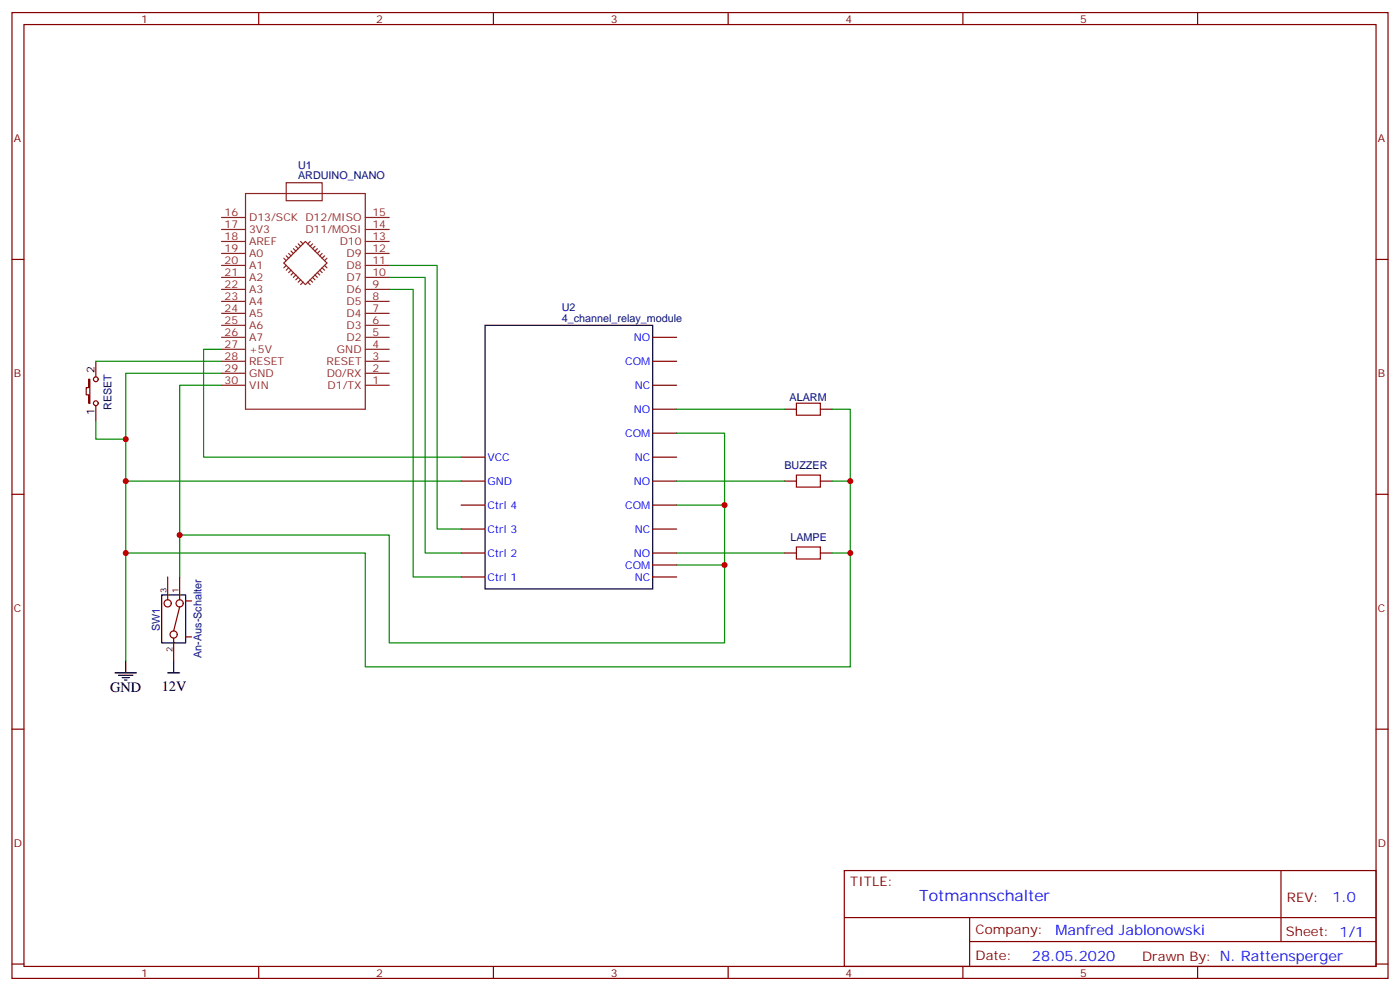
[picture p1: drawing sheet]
<svg xmlns="http://www.w3.org/2000/svg" width="412mm" height="292mm" viewBox="0 0 412 292" stroke-linecap="round" stroke-linejoin="round" font-family="sans-serif">
<g fill="none" stroke="#870000" stroke-width=".35">
<path d="M3.5 3.7h405.4v284.3h-405.4zM7.1 7.2h398.2v277.3h-398.2zM76.2 3.7v3.5M145.3 3.7v3.5M214.5 3.7v3.5M283.6 3.7v3.5M352.8 3.7v3.5M3.5 76.4h3.6M405.3 76.4h3.6M192.3 99.3h7M26.1 111.7h.4v7h-.4v-2.5h-.7v-2.1h.7zM28.2 106.4v4.5"/>
<path d="M28.2 119.4v4.6M192.3 106.4h7M192.3 113.4h7M135.8 134.6h7.1M192.3 120.5h7M192.3 127.5h7M192.3 134.6h7M231.1 120.5h3.5M241.7 120.5h3.5M3.5 145.5h3.6M135.8 141.6h7.1M135.8 148.7h7.1"/>
<path d="M135.8 155.8h7.1M192.3 141.6h7M192.3 148.7h7M192.3 155.8h7M231.1 141.6h3.5M241.7 141.6h3.5M405.3 145.5h3.6M49.4 169.9v6.7M52.9 178.7l-1.7 7M52.9 169.9v6.7M54.7 176.9h1.7M135.8 162.8h7.1"/>
<path d="M135.8 169.9h7.1M192.3 162.8h7M192.3 166.3h7M192.3 169.9h7M231.1 162.8h3.5M241.7 162.8h3.5M51.2 187.9v6.7M54.7 187.5h1.7M3.5 214.7h3.6M405.3 214.7h3.6M248.7 256.3h156.6v28.2h-156.6zM377.3 256.3v20.9"/>
<path d="M248.7 270.1h156.5M285.6 277.2h119.6M285.6 270.1v14.2M3.5 283.8h3.6M76.2 284.5v3.5M145.3 284.5v3.5M214.5 284.5v3.5M283.6 284.5v3.5M352.8 284.5v3.5M405.3 283.8h3.6"/>
<circle cx="28.2" cy="118.7" r=".71"/>
<circle cx="28.2" cy="111.7" r=".71"/>
<circle cx="49.4" cy="177.6" r="1.06"/>
<circle cx="52.9" cy="177.6" r="1.06"/>
<circle cx="51.2" cy="186.8" r="1.06"/>
</g>
<g fill="none" stroke="#8c2424" stroke-width=".35">
<path d="M72.3 57h35.3v63.5h-35.3zM84.3 53.8h10.6v5.3h-10.6zM65.3 67.6h7M65.3 71.1h7M65.3 74.6h7M65.3 78.1h7M65.3 64h7M83.6 77.4l6.4-6.3 6.3 6.3-6.3 6.4zM83.6 76l.7 .7M84.3 75.3l.7 .7M84.3 78.1l-.7 .7M85 74.6l.7 .7"/>
<path d="M85 78.8l-.7 .8M85.7 73.9l.7 .7M85.7 79.6l-.7 .7M86.4 73.2l.7 .7M87.1 72.5l.7 .7M87.8 71.8l.7 .7M88.5 71.1l.8 .7M91.4 71.1l-.7 .7M92.1 71.8l-.7 .7M92.8 72.5l-.7 .7M93.5 73.2l-.7 .7M94.2 79.6l.7 .7"/>
<path d="M94.2 73.9l-.7 .7M94.9 78.8l.7 .8M94.9 74.6l-.7 .7M95.6 75.3l-.7 .7M95.6 78.1l.7 .7M96.3 76l-.7 .7M107.6 67.6h7.1M107.6 71.1h7.1M107.6 74.6h7.1M107.6 78.1h7.1M107.6 64h7.1M65.3 81.7h7"/>
<path d="M65.3 85.2h7M65.3 88.7h7M65.3 92.3h7M65.3 95.8h7M65.3 99.3h7M86.4 80.3l-.7 .7M87.1 81l-.7 .7M87.8 81.7l-.7 .7M88.5 82.4l-.7 .7M89.3 83.1l-.8 .7M90.7 83.1l.7 .7M91.4 82.4l.7 .7"/>
<path d="M92.1 81.7l.7 .7M92.8 81l.7 .7M93.5 80.3l.7 .7M107.6 81.7h7.1M107.6 85.2h7.1M107.6 88.7h7.1M107.6 92.3h7.1M107.6 95.8h7.1M107.6 99.3h7.1M65.3 102.8h7M65.3 106.4h7M65.3 109.9h7"/>
<path d="M65.3 113.4h7M107.6 102.8h7.1M107.6 106.4h7.1M107.6 109.9h7.1M107.6 113.4h7.1"/>
</g>
<path d="M142.9 95.8h49.4v77.6h-49.4zM47.6 175.2h7.1v14.1h-7.1zM33.9 198.1h6.3M34.9 198.8h4.3M36 199.5h2.1M37 194.6v3.5M49.4 198.1h3.5M51.2 194.6v3.5M36.7 200.2h.7" fill="none" stroke="#000" stroke-width=".35"/>
<g fill="none" stroke="#008700" stroke-width=".35">
<path d="M114.7 78.1h14.1v77.7h7M114.7 85.2h7v84.7h14.1M114.7 81.7h10.5v81.1h10.6M28.2 106.4h37.1M65.3 113.4h-12.4v56.5M65.3 109.9h-28.3v84.7M65.3 102.8h-5.3v31.8h75.8M28.2 124v5.3h8.8M199.3 127.5h14.1v21.2M199.3 120.5h31.8M245.2 120.5h5.3v75.8h-142.9v-33.5h-70.6M37 141.6h98.8"/>
<path d="M52.9 157.5h61.8v31.8h98.7v-23h-14.1M199.3 148.7h14.1v17.6M199.3 141.6h31.8M245.2 141.6h5.3M199.3 162.8h31.8M245.2 162.8h5.3"/>
</g>
<path d="M234.6 118.7h7.1v3.5h-7.1zM234.6 139.9h7.1v3.5h-7.1zM234.6 161h7.1v3.6h-7.1z" fill="none" stroke="#a10000" stroke-width=".35"/>
<g fill="#c00">
<circle cx="250.5" cy="141.6" r=".88"/>
<circle cx="213.4" cy="166.3" r=".88"/>
<circle cx="37" cy="141.6" r=".88"/>
<circle cx="52.9" cy="157.5" r=".88"/>
<circle cx="213.4" cy="148.7" r=".88"/>
<circle cx="37" cy="162.8" r=".88"/>
<circle cx="250.5" cy="162.8" r=".88"/>
<circle cx="37" cy="129.3" r=".88"/>
</g>
<text font-size="4.6" fill="#00f" x="270.8" y="265.3">Totmannschalter</text>
<g font-size="4.2">
<text x="32.5" y="203.7">GND</text>
<text x="47.6" y="203.4">12V</text>
</g>
<g font-size="4.2" fill="#00f">
<text x="392.5" y="265.6">1.0</text>
<text x="310.9" y="275.1">Manfred Jablonowski</text>
<text x="304" y="282.9">28.05.2020</text>
</g>
<g font-size="3.9" fill="#800">
<text x="250.5" y="260.9">TITLE:</text>
<text x="379.1" y="265.6">REV:</text>
<text x="287.4" y="275.1">Company:</text>
<text x="378.7" y="275.7">Sheet: 1/1</text>
<text x="287.4" y="282.8">Date:</text>
<text x="336.4" y="282.8">Drawn By: N. Rattensperger</text>
</g>
<g font-size="3.2" fill="#800">
<text x="41.6" y="6.7">1</text>
<text x="110.8" y="6.7">2</text>
<text x="179.9" y="6.7">3</text>
<text x="249.1" y="6.7">4</text>
<text x="318.2" y="6.7">5</text>
<text x="4.1" y="41.8">A</text>
<text x="405.9" y="41.8">A</text>
<text x="4.1" y="110.9">B</text>
<text x="405.9" y="110.9">B</text>
<text x="4.1" y="180.1">C</text>
<text x="405.9" y="180.1">C</text>
<text x="4.1" y="249.2">D</text>
<text x="405.9" y="249.2">D</text>
<text x="41.6" y="287.5">1</text>
<text x="110.8" y="287.5">2</text>
<text x="179.9" y="287.5">3</text>
<text x="249.1" y="287.5">4</text>
<text x="318.2" y="287.5">5</text>
</g>
<g font-size="3.2" fill="#000080">
<text x="87.8" y="52.7">ARDUINO_NANO</text>
<text x="87.8" y="49.6">U1</text>
<text x="165.5" y="94.7">4_channel_relay_module</text>
<text x="165.5" y="91.5">U2</text>
<text x="232.6" y="118.1">ALARM</text>
<text x="32.9" y="120.7" transform="rotate(-90 32.9 120.7)">RESET</text>
<text x="231.1" y="138.1">BUZZER</text>
<text x="232.8" y="159.3">LAMPE</text>
<text x="47" y="185.8" transform="rotate(-90 47 185.8)">SW1</text>
<text x="59.4" y="193.6" transform="rotate(-90 59.4 193.6)">An-Aus-Schalter</text>
</g>
<g font-size="3.2" fill="#8d2323">
<text x="66.2" y="63.7">16</text>
<text x="73.4" y="65.1">D13/SCK D12/MISO</text>
<text x="109.7" y="63.7">15</text>
<text x="66.2" y="70.7">18</text>
<text x="66.2" y="67.2">17</text>
<text x="73.4" y="68.6">3V3</text>
<text x="89.9" y="68.6">D11/MOSI</text>
<text x="109.7" y="67.2">14</text>
<text x="109.7" y="70.7">13</text>
<text x="66.2" y="77.8">20</text>
<text x="66.2" y="74.3">19</text>
<text x="73.4" y="75.7">A0</text>
<text x="73.4" y="72.1">AREF</text>
<text x="100.1" y="72.1">D10</text>
<text x="102.1" y="75.7">D9</text>
<text x="109.7" y="74.3">12</text>
<text x="109.7" y="77.8">11</text>
<text x="66.2" y="81.3">21</text>
<text x="73.4" y="82.7">A2</text>
<text x="73.4" y="79.2">A1</text>
<text x="102.1" y="79.2">D8</text>
<text x="102.1" y="82.7">D7</text>
<text x="109.7" y="81.3">10</text>
<text x="66.2" y="88.4">23</text>
<text x="66.2" y="84.8">22</text>
<text x="73.4" y="89.8">A4</text>
<text x="73.4" y="86.3">A3</text>
<text x="102.1" y="86.3">D6</text>
<text x="102.1" y="89.8">D5</text>
<text x="109.7" y="84.8">9</text>
<text x="109.7" y="88.4">8</text>
<text x="66.2" y="95.4">25</text>
<text x="66.2" y="91.9">24</text>
<text x="73.4" y="93.3">A5</text>
<text x="102.1" y="93.3">D4</text>
<text x="109.7" y="91.9">7</text>
<text x="109.7" y="95.4">6</text>
<text x="66.2" y="99">26</text>
<text x="73.4" y="100.4">A7</text>
<text x="73.4" y="96.8">A6</text>
<text x="102.1" y="96.8">D3</text>
<text x="102.1" y="100.4">D2</text>
<text x="109.7" y="99">5</text>
<text x="66.2" y="106">28</text>
<text x="66.2" y="102.5">27</text>
<text x="73.4" y="107.4">RESET</text>
<text x="73.4" y="103.9">+5V</text>
<text x="96.2" y="107.4">RESET</text>
<text x="99.3" y="103.9">GND</text>
<text x="109.7" y="102.5">4</text>
<text x="109.7" y="106">3</text>
<text x="66.2" y="113.1">30</text>
<text x="66.2" y="109.5">29</text>
<text x="73.4" y="110.9">GND</text>
<text x="96.3" y="110.9">D0/RX</text>
<text x="109.7" y="109.5">2</text>
<text x="109.7" y="113.1">1</text>
<text x="73.4" y="114.5">VIN</text>
<text x="96.5" y="114.5">D1/TX</text>
</g>
<g font-size="3.2" fill="#00f">
<text x="186.7" y="100.4">NO</text>
<text x="184.2" y="107.4">COM</text>
<text x="187" y="114.5">NC</text>
<text x="186.7" y="121.5">NO</text>
<text x="184.2" y="128.6">COM</text>
<text x="143.6" y="135.6">VCC</text>
<text x="187" y="135.6">NC</text>
<text x="143.6" y="142.7">GND</text>
<text x="186.7" y="142.7">NO</text>
<text x="143.6" y="149.8">Ctrl 4</text>
<text x="184.2" y="149.8">COM</text>
<text x="143.6" y="156.8">Ctrl 3</text>
<text x="187" y="156.8">NC</text>
<text x="143.6" y="163.9">Ctrl 2</text>
<text x="184.2" y="167.4">COM</text>
<text x="186.7" y="163.9">NO</text>
<text x="143.6" y="170.9">Ctrl 1</text>
<text x="187" y="170.9">NC</text>
</g>
<g font-size="3.2">
<text x="27.9" y="109.9" transform="rotate(-90 27.9 109.9)">2</text>
<text x="27.9" y="122.1" transform="rotate(-90 27.9 122.1)">1</text>
</g>
<g font-size="2.5">
<text x="49" y="174.4" transform="rotate(-90 49 174.4)">3</text>
<text x="52.6" y="174.4" transform="rotate(-90 52.6 174.4)">1</text>
<text x="50.8" y="191.9" transform="rotate(-90 50.8 191.9)">2</text>
</g>
</svg>
